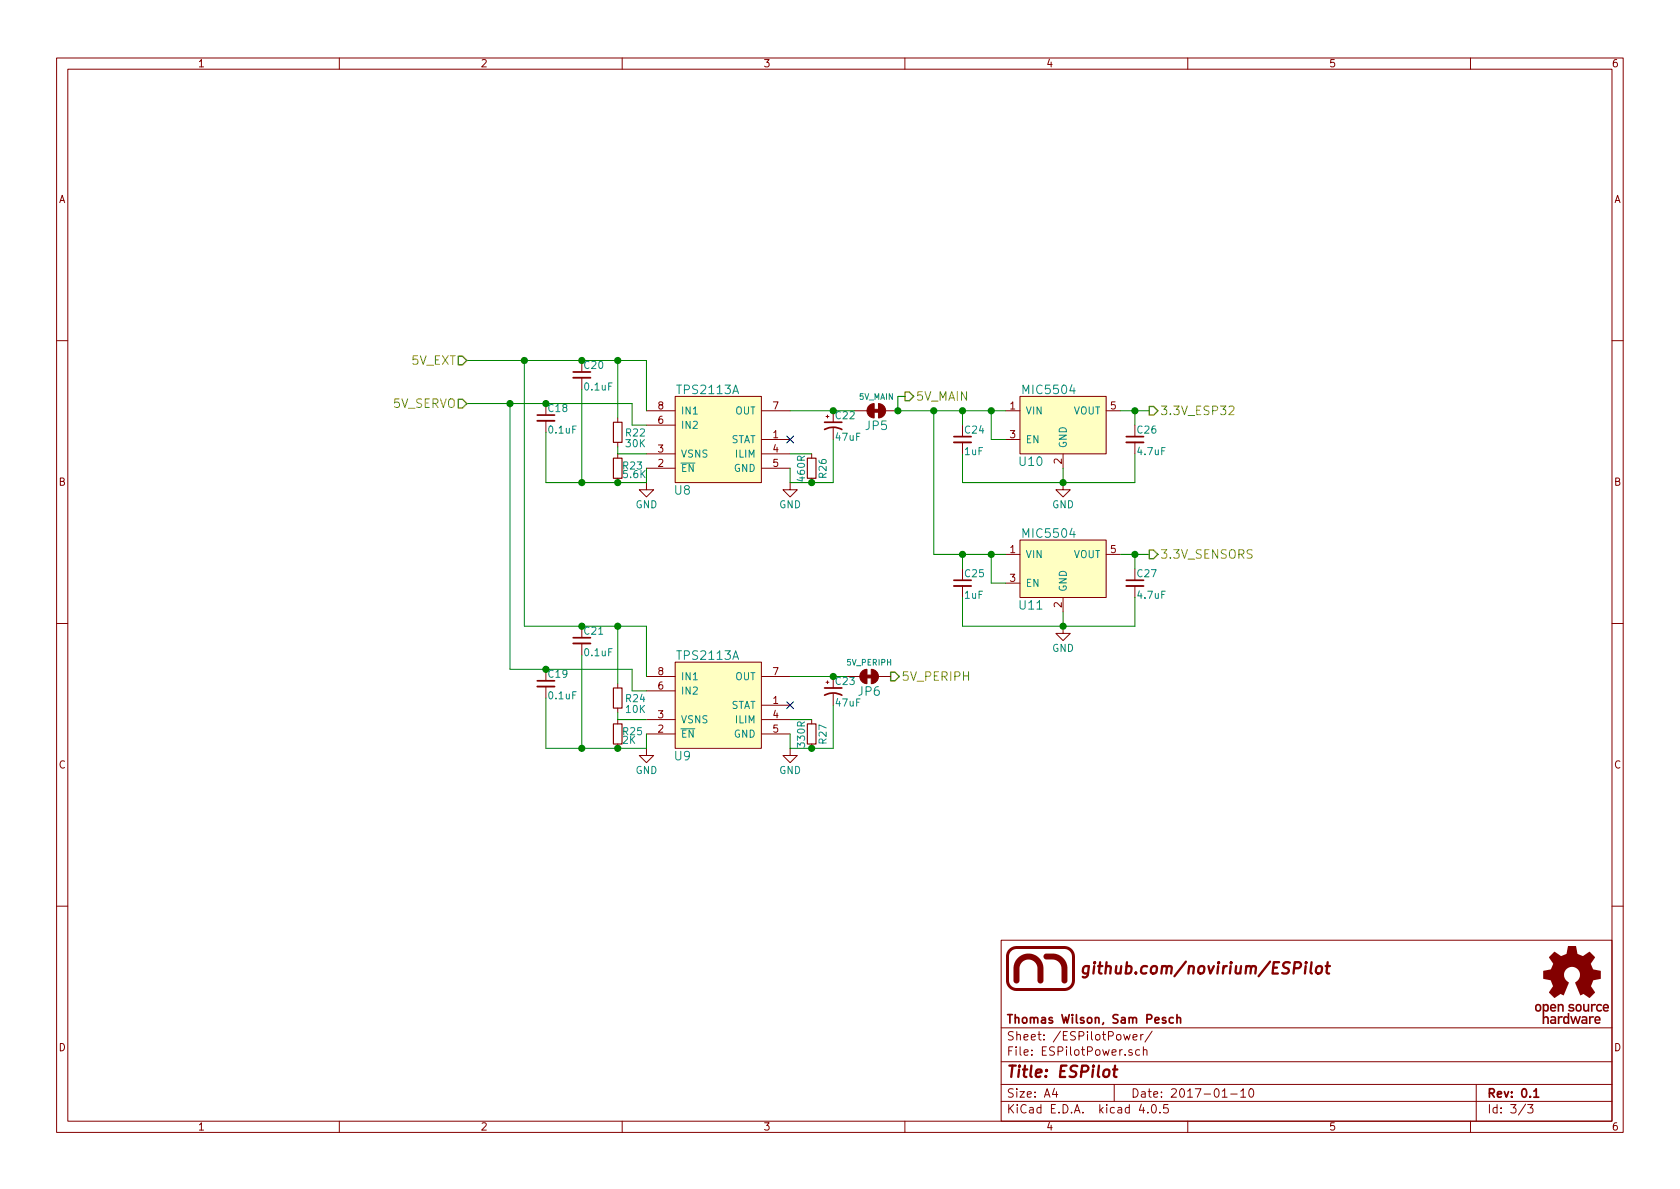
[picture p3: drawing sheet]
EESchema Schematic File Version 2
LIBS:ESPilot
LIBS:power
LIBS:device
LIBS:transistors
LIBS:conn
LIBS:linear
LIBS:regul
LIBS:74xx
LIBS:cmos4000
LIBS:adc-dac
LIBS:memory
LIBS:xilinx
LIBS:microcontrollers
LIBS:dsp
LIBS:microchip
LIBS:analog_switches
LIBS:motorola
LIBS:texas
LIBS:intel
LIBS:audio
LIBS:interface
LIBS:digital-audio
LIBS:philips
LIBS:display
LIBS:cypress
LIBS:siliconi
LIBS:opto
LIBS:atmel
LIBS:contrib
LIBS:valves
LIBS:ESPilot-cache
EELAYER 25 0
EELAYER END
$Descr A4 11693 8268
encoding utf-8
Sheet 3 3
Title "ESPilot"
Date "2017-01-10"
Rev "0.1"
Comp "Thomas Wilson, Sam Pesch"
Comment1 ""
Comment2 "ESPilot"
Comment3 ""
Comment4 ""
$EndDescr
$Comp
L TPS2113A U8
U 1 1
P 5000 3050
F 0 "U8" H 4750 2700 60  0000 C CNN
F 1 "TPS2113A" H 4925 3400 60  0000 C CNN
F 2 "Housings_SSOP:TSSOP-8_4.4x3mm_Pitch0.65mm" H 4700 2750 60  0001 C CNN
F 3 "" H 4700 2750 60  0001 C CNN
F 4 "296-34596-5-ND" H 5000 3050 60  0001 C CNN "Sup_Digikey"
F 5 "TPS2113APW" H 5000 3050 60  0001 C CNN "Man_Texas-Instruments"
	1    5000 3050
	1    0    0    -1  
$EndComp
$Comp
L C_Small C20
U 1 1
P 4050 2600
F 0 "C20" H 4060 2670 50  0000 L CNN
F 1 "0.1uF" H 4060 2520 50  0000 L CNN
F 2 "Capacitors_SMD:C_0603" H 4050 2600 50  0001 C CNN
F 3 "" H 4050 2600 50  0000 C CNN
	1    4050 2600
	1    0    0    -1  
$EndComp
$Comp
L C_Small C18
U 1 1
P 3800 2900
F 0 "C18" H 3810 2970 50  0000 L CNN
F 1 "0.1uF" H 3810 2820 50  0000 L CNN
F 2 "Capacitors_SMD:C_0603" H 3800 2900 50  0001 C CNN
F 3 "" H 3800 2900 50  0000 C CNN
	1    3800 2900
	1    0    0    -1  
$EndComp
$Comp
L GND #PWR038
U 1 1
P 4500 3350
F 0 "#PWR038" H 4500 3100 50  0001 C CNN
F 1 "GND" H 4500 3200 50  0000 C CNN
F 2 "" H 4500 3350 50  0000 C CNN
F 3 "" H 4500 3350 50  0000 C CNN
	1    4500 3350
	1    0    0    -1  
$EndComp
$Comp
L R_Small R23
U 1 1
P 4300 3250
F 0 "R23" H 4330 3270 50  0000 L CNN
F 1 "5.6K" H 4330 3210 50  0000 L CNN
F 2 "Resistors_SMD:R_0603" H 4300 3250 50  0001 C CNN
F 3 "" H 4300 3250 50  0000 C CNN
	1    4300 3250
	1    0    0    -1  
$EndComp
$Comp
L R_Small R22
U 1 1
P 4300 3000
F 0 "R22" H 4350 3000 50  0000 L CNN
F 1 "30K" H 4350 2925 50  0000 L CNN
F 2 "Resistors_SMD:R_0603" H 4300 3000 50  0001 C CNN
F 3 "" H 4300 3000 50  0000 C CNN
	1    4300 3000
	1    0    0    -1  
$EndComp
$Comp
L GND #PWR039
U 1 1
P 5500 3350
F 0 "#PWR039" H 5500 3100 50  0001 C CNN
F 1 "GND" H 5500 3200 50  0000 C CNN
F 2 "" H 5500 3350 50  0000 C CNN
F 3 "" H 5500 3350 50  0000 C CNN
	1    5500 3350
	1    0    0    -1  
$EndComp
$Comp
L R_Small R26
U 1 1
P 5650 3250
F 0 "R26" V 5725 3175 50  0000 L CNN
F 1 "460R" V 5575 3150 50  0000 L CNN
F 2 "Resistors_SMD:R_0603" H 5650 3250 50  0001 C CNN
F 3 "" H 5650 3250 50  0000 C CNN
	1    5650 3250
	1    0    0    -1  
$EndComp
$Comp
L CP1_Small C22
U 1 1
P 5800 2950
F 0 "C22" H 5810 3020 50  0000 L CNN
F 1 "47uF" H 5810 2870 50  0000 L CNN
F 2 "Capacitors_SMD:C_1206" H 5800 2950 50  0001 C CNN
F 3 "" H 5800 2950 50  0000 C CNN
	1    5800 2950
	1    0    0    -1  
$EndComp
$Comp
L TPS2113A U9
U 1 1
P 5000 4900
F 0 "U9" H 4750 4550 60  0000 C CNN
F 1 "TPS2113A" H 4925 5250 60  0000 C CNN
F 2 "Housings_SSOP:TSSOP-8_4.4x3mm_Pitch0.65mm" H 4700 4600 60  0001 C CNN
F 3 "" H 4700 4600 60  0001 C CNN
F 4 "296-34596-5-ND" H 5000 4900 60  0001 C CNN "Sup_Digikey"
F 5 "TPS2113APW" H 5000 4900 60  0001 C CNN "Man_Texas-Instruments"
	1    5000 4900
	1    0    0    -1  
$EndComp
$Comp
L C_Small C21
U 1 1
P 4050 4450
F 0 "C21" H 4060 4520 50  0000 L CNN
F 1 "0.1uF" H 4060 4370 50  0000 L CNN
F 2 "Capacitors_SMD:C_0603" H 4050 4450 50  0001 C CNN
F 3 "" H 4050 4450 50  0000 C CNN
	1    4050 4450
	1    0    0    -1  
$EndComp
$Comp
L C_Small C19
U 1 1
P 3800 4750
F 0 "C19" H 3810 4820 50  0000 L CNN
F 1 "0.1uF" H 3810 4670 50  0000 L CNN
F 2 "Capacitors_SMD:C_0603" H 3800 4750 50  0001 C CNN
F 3 "" H 3800 4750 50  0000 C CNN
	1    3800 4750
	1    0    0    -1  
$EndComp
$Comp
L GND #PWR040
U 1 1
P 4500 5200
F 0 "#PWR040" H 4500 4950 50  0001 C CNN
F 1 "GND" H 4500 5050 50  0000 C CNN
F 2 "" H 4500 5200 50  0000 C CNN
F 3 "" H 4500 5200 50  0000 C CNN
	1    4500 5200
	1    0    0    -1  
$EndComp
$Comp
L R_Small R25
U 1 1
P 4300 5100
F 0 "R25" H 4330 5120 50  0000 L CNN
F 1 "2K" H 4330 5060 50  0000 L CNN
F 2 "Resistors_SMD:R_0603" H 4300 5100 50  0001 C CNN
F 3 "" H 4300 5100 50  0000 C CNN
	1    4300 5100
	1    0    0    -1  
$EndComp
$Comp
L R_Small R24
U 1 1
P 4300 4850
F 0 "R24" H 4350 4850 50  0000 L CNN
F 1 "10K" H 4350 4775 50  0000 L CNN
F 2 "Resistors_SMD:R_0603" H 4300 4850 50  0001 C CNN
F 3 "" H 4300 4850 50  0000 C CNN
	1    4300 4850
	1    0    0    -1  
$EndComp
$Comp
L GND #PWR041
U 1 1
P 5500 5200
F 0 "#PWR041" H 5500 4950 50  0001 C CNN
F 1 "GND" H 5500 5050 50  0000 C CNN
F 2 "" H 5500 5200 50  0000 C CNN
F 3 "" H 5500 5200 50  0000 C CNN
	1    5500 5200
	1    0    0    -1  
$EndComp
$Comp
L R_Small R27
U 1 1
P 5650 5100
F 0 "R27" V 5725 5025 50  0000 L CNN
F 1 "330R" V 5575 5000 50  0000 L CNN
F 2 "Resistors_SMD:R_0603" H 5650 5100 50  0001 C CNN
F 3 "" H 5650 5100 50  0000 C CNN
	1    5650 5100
	1    0    0    -1  
$EndComp
$Comp
L CP1_Small C23
U 1 1
P 5800 4800
F 0 "C23" H 5810 4870 50  0000 L CNN
F 1 "47uF" H 5810 4720 50  0000 L CNN
F 2 "Capacitors_SMD:C_1206" H 5800 4800 50  0001 C CNN
F 3 "" H 5800 4800 50  0000 C CNN
	1    5800 4800
	1    0    0    -1  
$EndComp
$Comp
L MIC5504-M5 U10
U 1 1
P 7400 3050
F 0 "U10" H 7175 2900 60  0000 C CNN
F 1 "MIC5504" H 7300 3400 60  0000 C CNN
F 2 "TO_SOT_Packages_SMD:SOT-23-5" H 7400 3050 60  0001 C CNN
F 3 "" H 7400 3050 60  0001 C CNN
F 4 "1611-MIC5504-2.5YM5-CT-ND" H 7400 3050 60  0001 C CNN "Sup_Digikey"
F 5 "MIC5504-2.5YM5-TR" H 7400 3050 60  0001 C CNN "Man_Microchip"
	1    7400 3050
	1    0    0    -1  
$EndComp
$Comp
L C_Small C26
U 1 1
P 7900 3050
F 0 "C26" H 7910 3120 50  0000 L CNN
F 1 "4.7uF" H 7910 2970 50  0000 L CNN
F 2 "Capacitors_SMD:C_0603" H 7900 3050 50  0001 C CNN
F 3 "" H 7900 3050 50  0000 C CNN
	1    7900 3050
	1    0    0    -1  
$EndComp
$Comp
L C_Small C24
U 1 1
P 6700 3050
F 0 "C24" H 6710 3120 50  0000 L CNN
F 1 "1uF" H 6710 2970 50  0000 L CNN
F 2 "Capacitors_SMD:C_0603" H 6700 3050 50  0001 C CNN
F 3 "" H 6700 3050 50  0000 C CNN
	1    6700 3050
	1    0    0    -1  
$EndComp
$Comp
L GND #PWR042
U 1 1
P 7400 3350
F 0 "#PWR042" H 7400 3100 50  0001 C CNN
F 1 "GND" H 7400 3200 50  0000 C CNN
F 2 "" H 7400 3350 50  0000 C CNN
F 3 "" H 7400 3350 50  0000 C CNN
	1    7400 3350
	1    0    0    -1  
$EndComp
$Comp
L MIC5504-M5 U11
U 1 1
P 7400 4050
F 0 "U11" H 7175 3900 60  0000 C CNN
F 1 "MIC5504" H 7300 4400 60  0000 C CNN
F 2 "TO_SOT_Packages_SMD:SOT-23-5" H 7400 4050 60  0001 C CNN
F 3 "" H 7400 4050 60  0001 C CNN
F 4 "1611-MIC5504-2.5YM5-CT-ND" H 7400 4050 60  0001 C CNN "Sup_Digikey"
F 5 "MIC5504-2.5YM5-TR" H 7400 4050 60  0001 C CNN "Man_Microchip"
	1    7400 4050
	1    0    0    -1  
$EndComp
$Comp
L C_Small C27
U 1 1
P 7900 4050
F 0 "C27" H 7910 4120 50  0000 L CNN
F 1 "4.7uF" H 7910 3970 50  0000 L CNN
F 2 "Capacitors_SMD:C_0603" H 7900 4050 50  0001 C CNN
F 3 "" H 7900 4050 50  0000 C CNN
	1    7900 4050
	1    0    0    -1  
$EndComp
$Comp
L C_Small C25
U 1 1
P 6700 4050
F 0 "C25" H 6710 4120 50  0000 L CNN
F 1 "1uF" H 6710 3970 50  0000 L CNN
F 2 "Capacitors_SMD:C_0603" H 6700 4050 50  0001 C CNN
F 3 "" H 6700 4050 50  0000 C CNN
	1    6700 4050
	1    0    0    -1  
$EndComp
$Comp
L GND #PWR043
U 1 1
P 7400 4350
F 0 "#PWR043" H 7400 4100 50  0001 C CNN
F 1 "GND" H 7400 4200 50  0000 C CNN
F 2 "" H 7400 4350 50  0000 C CNN
F 3 "" H 7400 4350 50  0000 C CNN
	1    7400 4350
	1    0    0    -1  
$EndComp
Wire Wire Line
	4500 2500 4500 2850
Wire Wire Line
	4500 2950 4400 2950
Wire Wire Line
	3250 2500 3650 2500
Wire Wire Line
	3650 2500 4050 2500
Wire Wire Line
	4050 2500 4300 2500
Wire Wire Line
	4300 2500 4500 2500
Wire Wire Line
	4400 2950 4400 2800
Wire Wire Line
	4400 2800 3800 2800
Wire Wire Line
	3800 2800 3550 2800
Wire Wire Line
	3550 2800 3250 2800
Wire Wire Line
	3800 3000 3800 3350
Wire Wire Line
	4050 2700 4050 3350
Connection ~ 4050 2500
Connection ~ 3800 2800
Wire Wire Line
	4500 3350 4500 3250
Wire Wire Line
	3800 3350 4050 3350
Wire Wire Line
	4050 3350 4300 3350
Wire Wire Line
	4300 3350 4500 3350
Wire Wire Line
	4300 2900 4300 2500
Connection ~ 4300 2500
Wire Wire Line
	4300 3100 4300 3150
Wire Wire Line
	4300 3150 4500 3150
Connection ~ 4300 3350
Connection ~ 4050 3350
Wire Wire Line
	5500 3250 5500 3350
Wire Wire Line
	5500 3350 5650 3350
Wire Wire Line
	5650 3350 5800 3350
Wire Wire Line
	5500 3150 5650 3150
Connection ~ 5800 2850
Wire Wire Line
	4500 4350 4500 4700
Wire Wire Line
	4500 4800 4400 4800
Wire Wire Line
	3650 4350 4050 4350
Wire Wire Line
	4050 4350 4300 4350
Wire Wire Line
	4300 4350 4500 4350
Wire Wire Line
	4400 4800 4400 4650
Wire Wire Line
	4400 4650 3800 4650
Wire Wire Line
	3800 4650 3550 4650
Wire Wire Line
	3800 4850 3800 5200
Wire Wire Line
	4050 4550 4050 5200
Connection ~ 4050 4350
Connection ~ 3800 4650
Wire Wire Line
	4500 5200 4500 5100
Wire Wire Line
	3800 5200 4050 5200
Wire Wire Line
	4050 5200 4300 5200
Wire Wire Line
	4300 5200 4500 5200
Wire Wire Line
	4300 4750 4300 4350
Connection ~ 4300 4350
Wire Wire Line
	4300 4950 4300 5000
Wire Wire Line
	4300 5000 4500 5000
Connection ~ 4300 5200
Connection ~ 4050 5200
Wire Wire Line
	5500 5100 5500 5200
Wire Wire Line
	5500 5200 5650 5200
Wire Wire Line
	5650 5200 5800 5200
Wire Wire Line
	5500 5000 5650 5000
Wire Wire Line
	5500 4700 5800 4700
Wire Wire Line
	5800 4700 5900 4700
Connection ~ 5800 4700
Wire Wire Line
	7900 3350 7900 3150
Wire Wire Line
	6700 3350 7400 3350
Wire Wire Line
	7400 3350 7900 3350
Wire Wire Line
	7400 3350 7400 3250
Wire Wire Line
	7900 2950 7900 2850
Wire Wire Line
	7800 2850 7900 2850
Wire Wire Line
	7900 2850 8000 2850
Connection ~ 7900 2850
Wire Wire Line
	7000 3050 6900 3050
Wire Wire Line
	6900 3050 6900 2850
Wire Wire Line
	6700 2850 6700 2950
Connection ~ 6900 2850
Wire Wire Line
	6700 3150 6700 3350
Connection ~ 7400 3350
Connection ~ 6700 2850
Wire Wire Line
	7900 4350 7900 4150
Wire Wire Line
	6700 4350 7400 4350
Wire Wire Line
	7400 4350 7900 4350
Wire Wire Line
	7400 4350 7400 4250
Wire Wire Line
	7900 3950 7900 3850
Wire Wire Line
	7800 3850 7900 3850
Wire Wire Line
	7900 3850 8000 3850
Connection ~ 7900 3850
Wire Wire Line
	7000 4050 6900 4050
Wire Wire Line
	6900 4050 6900 3850
Wire Wire Line
	6500 3850 6700 3850
Wire Wire Line
	6700 3850 6900 3850
Wire Wire Line
	6900 3850 7000 3850
Wire Wire Line
	6700 3850 6700 3950
Connection ~ 6900 3850
Wire Wire Line
	6700 4150 6700 4350
Connection ~ 7400 4350
Connection ~ 6700 3850
Wire Wire Line
	5800 3350 5800 3050
Connection ~ 5650 3350
Wire Wire Line
	6500 3850 6500 2850
Connection ~ 6500 2850
Wire Wire Line
	3650 4350 3650 2500
Connection ~ 3650 2500
Wire Wire Line
	5800 5200 5800 4900
Connection ~ 5650 5200
Text HLabel 3250 2500 0    60   Input ~ 0
5V_EXT
Text HLabel 3250 2800 0    60   Input ~ 0
5V_SERVO
Text HLabel 6200 4700 2    60   Output ~ 0
5V_PERIPH
Text HLabel 8000 3850 2    60   Output ~ 0
3.3V_SENSORS
Text HLabel 8000 2850 2    60   Output ~ 0
3.3V_ESP32
Text HLabel 6300 2750 2    60   Output ~ 0
5V_MAIN
Wire Wire Line
	3550 4650 3550 2800
Connection ~ 3550 2800
$Comp
L JUMPER_NC JP5
U 1 1
P 6100 2850
F 0 "JP5" H 6100 2750 60  0000 C CNN
F 1 "5V_MAIN" H 6100 2950 40  0000 C CNN
F 2 "ESPilot:Jumper_NC-2mm-0.5mm_gap" H 6125 2850 60  0001 C CNN
F 3 "" H 6125 2850 60  0000 C CNN
	1    6100 2850
	1    0    0    -1  
$EndComp
Wire Wire Line
	5500 2850 5800 2850
Wire Wire Line
	5800 2850 5950 2850
Wire Wire Line
	6250 2850 6500 2850
Wire Wire Line
	6500 2850 6700 2850
Wire Wire Line
	6700 2850 6900 2850
Wire Wire Line
	6900 2850 7000 2850
Wire Wire Line
	6300 2750 6250 2750
Wire Wire Line
	6250 2750 6250 2850
Connection ~ 6250 2850
$Comp
L JUMPER_NC JP6
U 1 1
P 6050 4700
F 0 "JP6" H 6050 4600 60  0000 C CNN
F 1 "5V_PERIPH" H 6050 4800 40  0000 C CNN
F 2 "ESPilot:Jumper_NC-2mm-0.5mm_gap" H 6075 4700 60  0001 C CNN
F 3 "" H 6075 4700 60  0000 C CNN
	1    6050 4700
	1    0    0    -1  
$EndComp
NoConn ~ 5500 4900
NoConn ~ 5500 3050
$EndSCHEMATC
